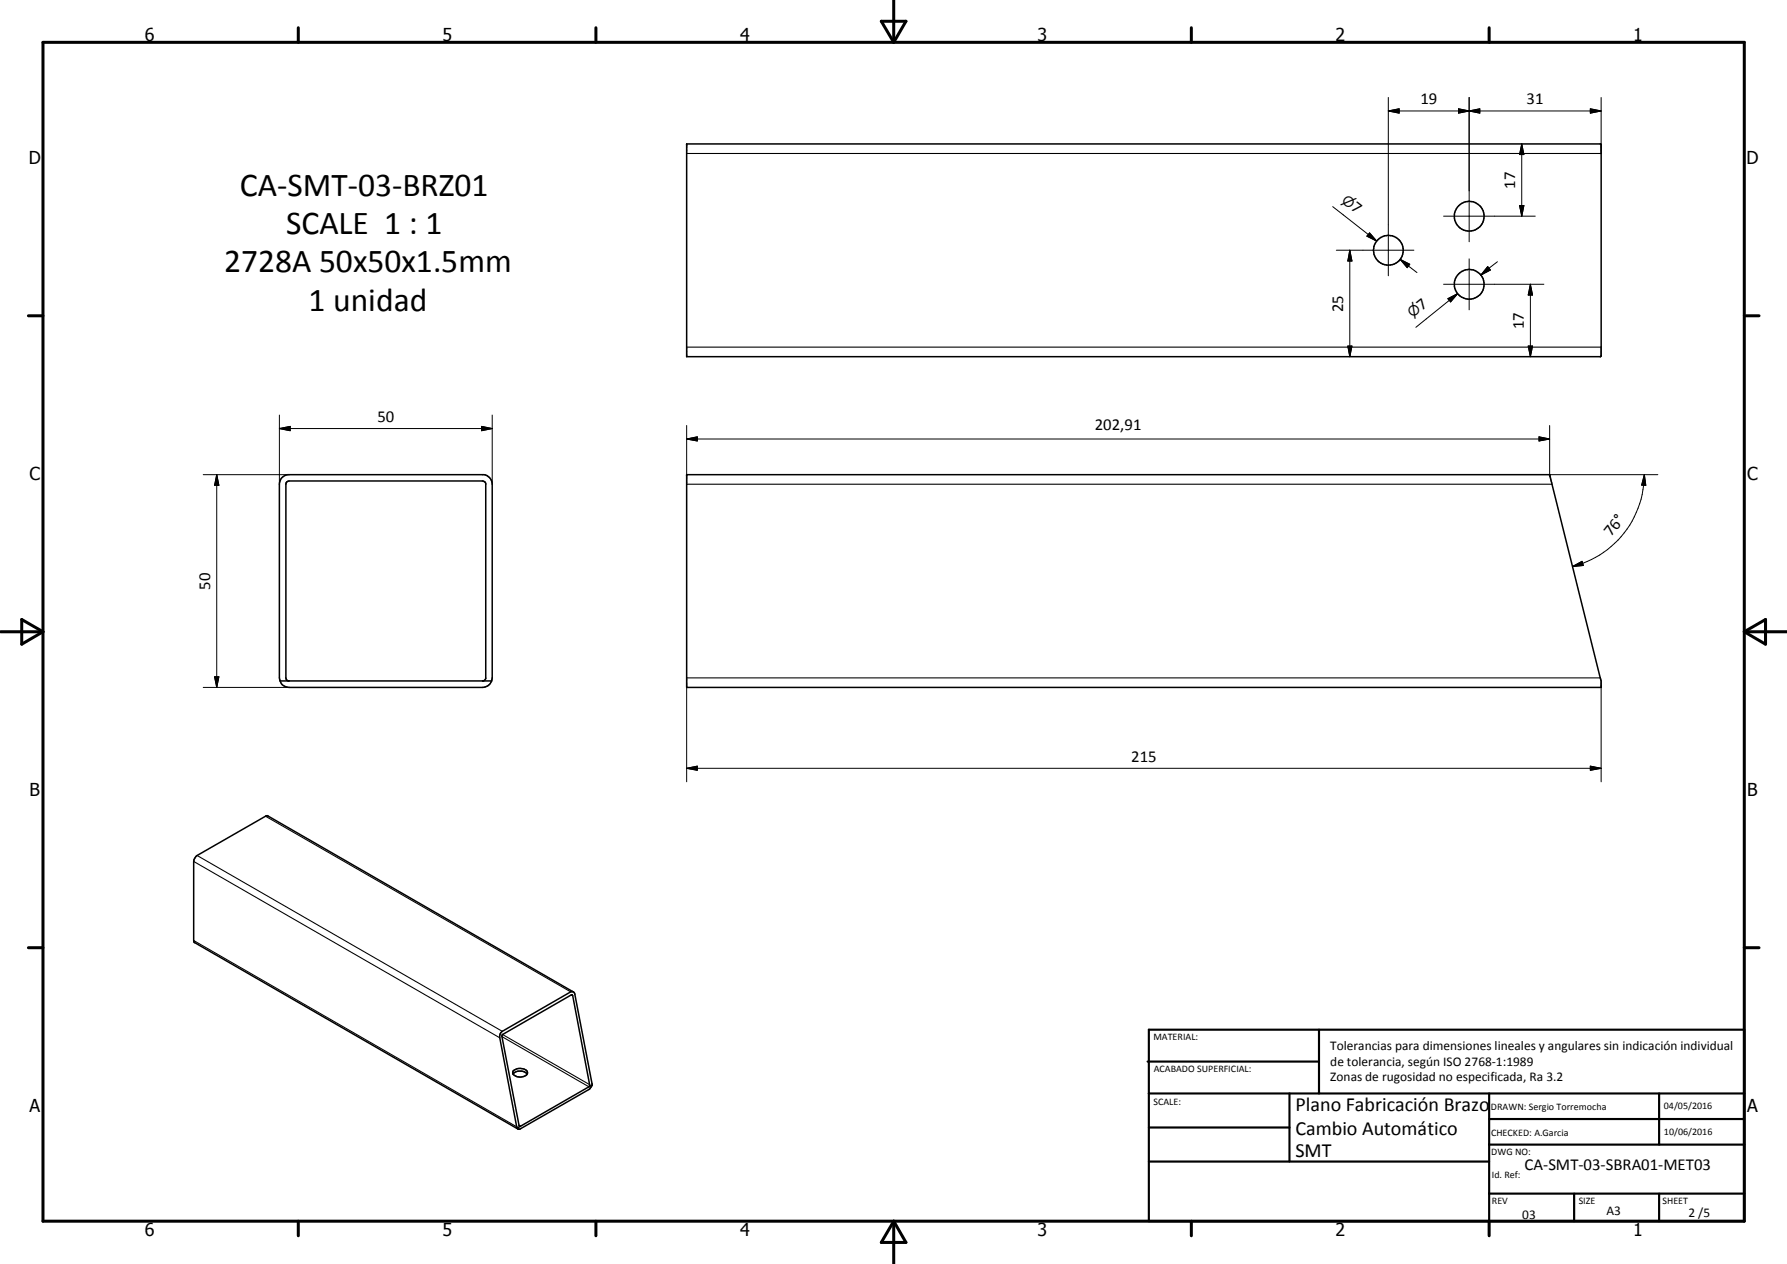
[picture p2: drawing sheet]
<svg xmlns="http://www.w3.org/2000/svg" width="420mm" height="297mm" viewBox="0 0 420 297" stroke-linecap="round" stroke-linejoin="round" font-family="sans-serif">
<g fill="none" stroke="#000" stroke-width=".35">
<path d="M161.4 33.8h214.9l.2 .2v49.7l-.2 .1h-214.9zM161.4 111.5h203l12.1 48.5v1.5h-215.1zM65.9 160l-.2-.7v-45.5a2.21 2.21 0 0 1 1.9-2.3h46.2a2.3 2.3 0 0 1 1.9 2.3v45.5l-.1 .7M65.9 160h49.7M65.9 160a2.22 2.22 0 0 0 2.1 1.5h45.4a2.33 2.33 0 0 0 2.2-1.5M67.8 160l-.4-.2-.2-.5v-45.5l.2-.6 .6-.2h45.4l.6 .2 .2 .4v45.9l-.5 .5M134.5 233.8l-16.4 9.4 3.9 21.3 .4 .2M134.5 233.8h.1M134.6 233.8l4 21.1-.1 .5M134.8 233.1l-71.9-41.4-.5 .1-16.1 9.2-.7 1-.1 19 .2 .5 76.1 43.8M120.6 252.4a2.35 2.35 0 0 1 3.3 0M120.7 251.6a2.19 2.19 0 0 1 3.3 .4v.2a2.18 2.18 0 0 1-3.4 .1z"/>
<path d="M138.5 255.4l-16.1 9.3M139.2 255l-4.1-21.5-.6-.5-16.4 9.4-.5 .5-.1 1 4.1 21.2M139.2 255l-.7 .4M139.2 255l-.7 1-16.1 9.3-.3 .1-.5-.3M122.4 264.7l-.8 .4"/>
<circle cx="326.4" cy="58.8" r="3.5"/>
<circle cx="345.4" cy="50.8" r="3.5"/>
<circle cx="345.4" cy="66.8" r="3.5"/>
</g>
<g fill="#000">
<circle cx="161.4" cy="33.8" r=".18"/>
<circle cx="161.4" cy="111.5" r=".18"/>
<circle cx="364.4" cy="111.5" r=".18"/>
</g>
<path d="M161.4 36.1h215.1M161.4 81.6h215.1M161.4 113.8h203.5M161.4 159.3h214.8M62.4 191.8l71.8 41.3M45.5 202.4l72 41.5M46.3 201l71.8 41.4M45.5 221l76 43.8M134.3 233.8l.4 .2M118.1 243.6l20.4 11.8M118.2 243.1l20.4 11.8M122 264.5l.4 .2" fill="none" stroke="#000" stroke-width=".25"/>
<g fill="none" stroke="#000" stroke-width=".71">
<path d="M10.1 9.9h400v277.1h-400zM70.1 6.5v3.4M140.1 6.5v3.4M207.2 5h5.8l-2.9 4.9zM210.1 0v9.9M280.1 6.5v3.4M350.1 6.5v3.4M6.7 74.2h3.4M410.1 74.2h3.5M.1 148.5h10M5.1 145.6l5 2.9-5 2.9zM410.1 148.5h10"/>
<path d="M410.1 148.5l5-2.9v5.8zM6.7 222.7h3.4M410.1 222.7h3.5M70.1 287v3.4M140.1 287v3.4M210.1 287v10M210.1 287l2.9 5h-5.8zM280.1 287v3.4M350.1 287v3.4"/>
</g>
<g fill="none" stroke="#000" stroke-width=".51">
<path d="M269.8 249.5h40.3M270.1 242h140v45h-140zM270.1 257h140M303.2 257v16M310.1 242v15M350.1 257v30M390.1 257v12M270.1 265h33.1M270.1 273h80M350.1 269h60M350.1 263h60M350.1 280.5h60"/>
<path d="M370.1 280.5v6.5M390.1 280.5v6.5"/>
</g>
<g fill="none" stroke="#000" stroke-width=".24">
<path d="M326.4 26.1l2.6-.5v1zM326.4 22.9v41.9M326.4 26.1h50.1M342.9 25.6l2.5 .5-2.5 .5zM342.9 25.6l5 1v-1l-5 1zM345.4 26.1l2.5-.5v1zM345.4 22.9v33.9M357.8 33.8l.5 2.5h-1zM357.8 33.8v17M373.9 25.6l2.6 .5-2.6 .5zM376.5 22.9v13.2M313.3 48.6l10.4 8"/>
<path d="M314.2 58.8h18.2M317.4 58.8l.5 2.5h-1zM317.4 58.8v25M322 54.7l1.7 1.9-2.3-1.1zM339.4 50.8h21.6M357.3 48.3h1l-.5 2.5zM329.2 61l2.3 1.1-.6 .8zM329.2 61l4 3.1M339.4 66.8h23.6M340.4 70.2l2.3-1.2-1.6 2zM342.7 69l-9.8 7.9M345.4 60.8v12"/>
<path d="M349.8 62.7l.6 .8-2.2 1.1zM352.1 61.5l-3.9 3.1M359.8 66.8l.5 2.5h-1zM359.8 66.8v17M65.7 97.5v16.3M115.7 97.5v16.3M161.4 100v11.5M316.9 81.3h1l-.5 2.5zM359.3 81.3h1l-.5 2.5zM364.4 100v11.5h25.4M47.8 111.5h20.2M51 111.5l.5 2.5h-1.1z"/>
<path d="M51 111.5v50M65.7 100.7l2.5-.5v1zM65.7 100.7h50M113.2 100.2l2.5 .5-2.5 .5zM161.4 103.2l2.5-.5v.9zM161.4 103.2h203M361.9 102.7l2.5 .5-2.5 .4zM386.6 111.5l.4 2.5h-1zM386.6 111.5a22.4 22.4 0 0 1-16.9 21.6M369.7 133.1l2.3-1.2 .3 1zM50.4 159h1.1l-.5 2.5zM47.8 161.5h20.2"/>
<path d="M161.4 161.5v22.2M376.5 161.5v22.2M161.4 180.6l2.5-.6v1zM161.4 180.6h215.1M373.9 180l2.6 .6-2.6 .4z"/>
</g>
<g fill="#000">
<path d="M326.4 26.1l2.6-.5v1zM342.9 25.6l2.5 .5-2.5 .5zM345.4 26.1l2.5-.5v1zM357.8 33.8l.5 2.5h-1zM373.9 25.6l2.6 .5-2.6 .5zM322 54.7l1.7 1.9-2.3-1.1zM357.3 48.3h1l-.5 2.5zM317.4 58.8l.5 2.5h-1zM329.2 61l2.3 1.1-.6 .8zM340.4 70.2l2.3-1.2-1.6 2zM349.8 62.7l.6 .8-2.2 1.1zM359.8 66.8l.5 2.5h-1z"/>
<path d="M316.9 81.3h1l-.5 2.5zM359.3 81.3h1l-.5 2.5zM51 111.5l.5 2.5h-1.1zM65.7 100.7l2.5-.5v1zM113.2 100.2l2.5 .5-2.5 .5zM161.4 103.2l2.5-.5v.9zM361.9 102.7l2.5 .5-2.5 .4zM386.6 111.5l.4 2.5h-1zM369.7 133.1l2.3-1.2 .3 1zM50.4 159h1.1l-.5 2.5zM161.4 180.6l2.5-.6v1zM373.9 180l2.6 .6-2.6 .4z"/>
</g>
<g font-size="7.9">
<text x="56.4" y="46">CA-SMT-03-BRZ01</text>
<text x="67.3" y="55">SCALE 1 : 1</text>
<text x="52.7" y="64">2728A 50x50x1.5mm</text>
<text x="72.5" y="73">1 unidad</text>
</g>
<g font-size="4.7">
<text x="304.6" y="261.2">Plano Fabricación Brazo</text>
<text x="304.6" y="266.6">Cambio Automático</text>
<text x="304.6" y="272">SMT</text>
</g>
<g font-size="4.2">
<text x="34" y="9.6">6</text>
<text x="104" y="9.6">5</text>
<text x="174" y="9.6">4</text>
<text x="244" y="9.6">3</text>
<text x="314" y="9.6">2</text>
<text x="384" y="9.6">1</text>
<text x="6.8" y="38.7">D</text>
<text x="410.6" y="38.7">D</text>
<text x="7" y="112.9">C</text>
<text x="410.8" y="112.9">C</text>
<text x="7" y="187.1">B</text>
<text x="410.8" y="187.1">B</text>
<text x="7" y="261.4">A</text>
<text x="410.8" y="261.4">A</text>
<text x="34" y="290.4">6</text>
<text x="104" y="290.4">5</text>
<text x="174" y="290.4">4</text>
<text x="244" y="290.4">3</text>
<text x="314" y="290.4">2</text>
<text x="384" y="290.4">1</text>
</g>
<g font-size="3.9">
<text x="334" y="24.6">19</text>
<text x="358.9" y="24.6">31</text>
<text x="356.3" y="44.4" transform="rotate(-90 356.3 44.4)">17</text>
<text x="317.5" y="49.1" transform="rotate(38 317.5 49.1)">7</text>
<text x="315.8" y="73.3" transform="rotate(-90 315.8 73.3)">25</text>
<text x="334.3" y="73" transform="rotate(-39 334.3 73)">7</text>
<text x="358.3" y="77.3" transform="rotate(-90 358.3 77.3)">17</text>
<text x="88.8" y="99.2">50</text>
<text x="257.4" y="101.1">202,91</text>
<text x="378.8" y="126.2" transform="rotate(-52 378.8 126.2)">76°</text>
<text x="49.4" y="138.6" transform="rotate(-90 49.4 138.6)">50</text>
<text x="265.9" y="179">215</text>
<text x="358.5" y="275">CA-SMT-03-SBRA01-MET03</text>
</g>
<g font-size="3.3">
<text x="315.3" y="47.4" transform="rotate(38 315.3 47.4)">⌀</text>
<text x="332.1" y="74.8" transform="rotate(-39 332.1 74.8)">⌀</text>
</g>
<g font-size="3.1">
<text x="312.7" y="246.8">Tolerancias para dimensiones lineales y angulares sin indicación individual</text>
<text x="312.7" y="250.4">de tolerancia, según ISO 2768-1:1989</text>
<text x="312.7" y="254">Zonas de rugosidad no especificada, Ra 3.2</text>
<text x="357.9" y="286.4">03</text>
<text x="377.7" y="285.6">A3</text>
<text x="397" y="285.9">2 /5</text>
</g>
<g font-size="2.4">
<text x="271.2" y="244.4">MATERIAL:</text>
<text x="271.3" y="252">ACABADO SUPERFICIAL:</text>
<text x="271.2" y="259.7">SCALE:</text>
<text x="350.6" y="260.8">DRAWN: Sergio Torremocha</text>
<text x="391.2" y="260.6">04/05/2016</text>
<text x="350.6" y="267">CHECKED: A.Garcia</text>
<text x="391.2" y="266.7">10/06/2016</text>
<text x="350.6" y="271.4">DWG NO:</text>
<text x="350.8" y="276.9">Id. Ref:</text>
<text x="350.8" y="282.8">REV</text>
<text x="371.2" y="282.9">SIZE</text>
<text x="390.9" y="282.9">SHEET</text>
</g>
</svg>
